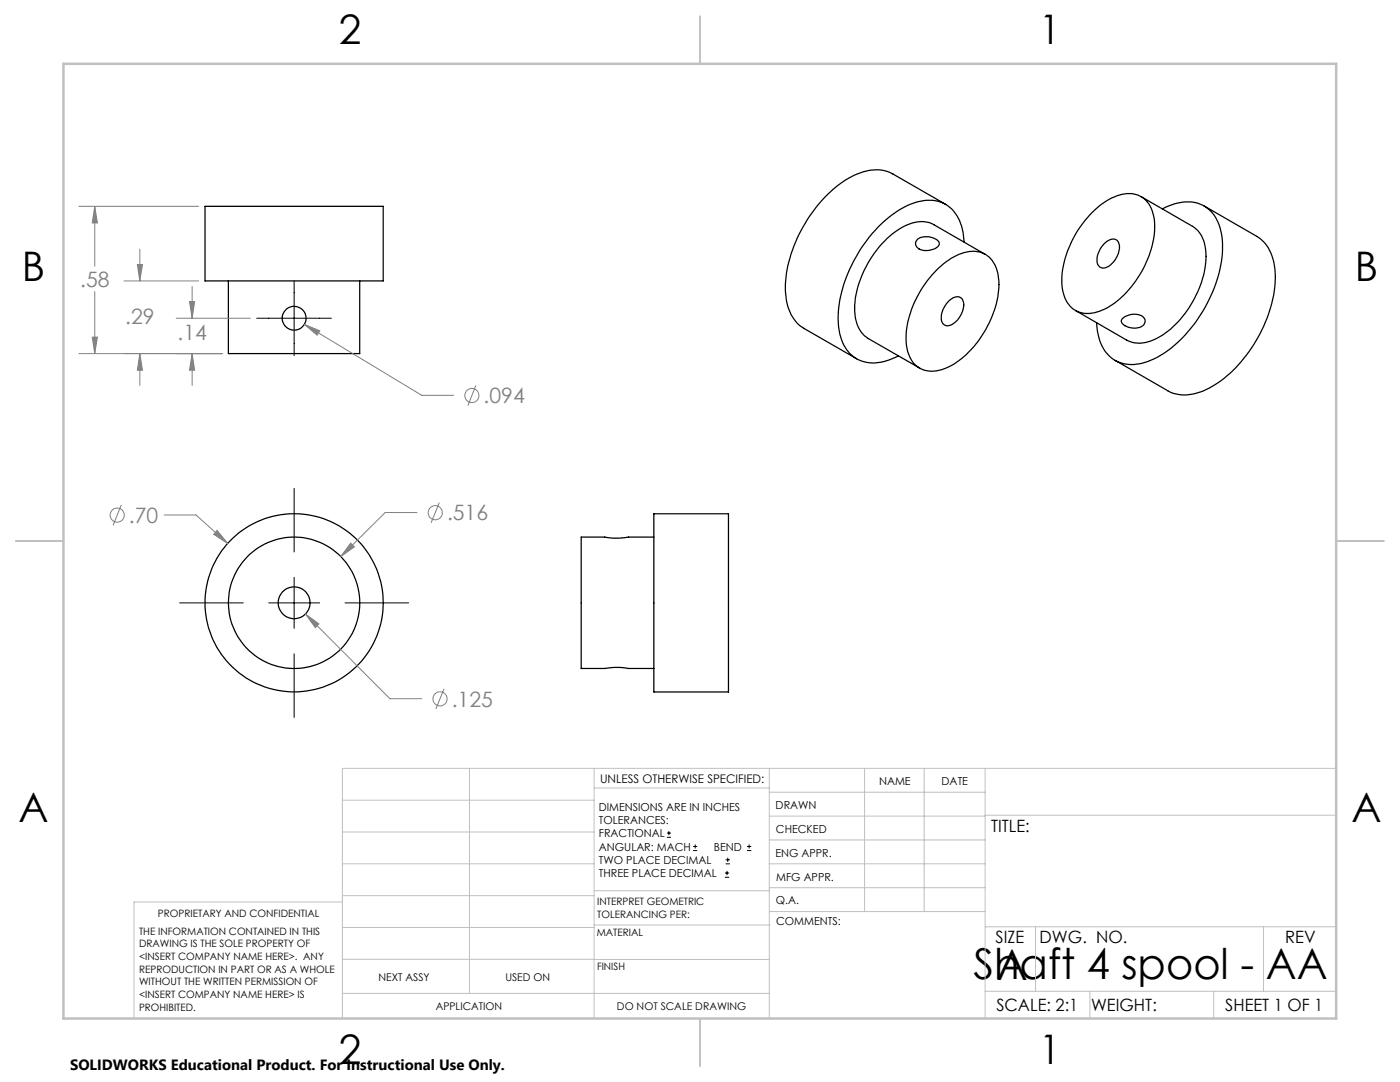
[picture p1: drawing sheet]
<svg xmlns="http://www.w3.org/2000/svg" width="279mm" height="216mm" viewBox="0 0 279 216" stroke-linecap="round" stroke-linejoin="round" font-family="sans-serif">
<g fill="none" stroke="#000" stroke-width=".25">
<path d="M227.7 39.2l10.3 6a6.1 6.1 0 0 1 2.7 5.4 20.2 20.2 0 0 1-9.5 16.7 6.3 6.3 0 0 1-6.3 .6l-10.3-6M40.9 41.2h35.6v14.9h-35.6zM45.6 56.1v14.5h26.2v-14.5M183.2 47.7a3.5 3.5 0 0 1 4.2 .5 1.15 1.15 0 0 1-1 1.5 3 3 0 0 1-3.5-.5l-.2-.8zM186.8 54a10.8 10.8 0 0 1 7.9-3.8 5.1 5.1 0 0 1 4.5 4.9 18.2 18.2 0 0 1-3.6 12.5 14.6 14.6 0 0 1-8.8 6.4 5 5 0 0 1-5.8-4.3 17.7 17.7 0 0 1 3.6-13zM188.7 40.8l-10.5-6.1a7.7 7.7 0 0 0-7.1 0 24.5 24.5 0 0 0-11.3 11.4 22.6 22.6 0 0 0-2.8 13.9 7.9 7.9 0 0 0 3.4 5.5l10.6 6.1M192.4 48.3a8.6 8.6 0 0 0-3.9-7.6 8.6 8.6 0 0 0-8.1 .6 27.1 27.1 0 0 0-12 15.5 18 18 0 0 0-.4 11 6.6 6.6 0 0 0 8.3 4.4l3-1.2M196.6 50.8l-10.2-6a6.4 6.4 0 0 0-6.3 .5 20.3 20.3 0 0 0-9.5 16.8 6.4 6.4 0 0 0 2.7 5.5l10.3 5.8M217.9 42.4a10.8 10.8 0 0 1 7.9-3.8 5.2 5.2 0 0 1 4.5 4.9 18.6 18.6 0 0 1-4.1 13.1 13.5 13.5 0 0 1-8.7 5.9 4.9 4.9 0 0 1-5.4-4.4 17.8 17.8 0 0 1 3.6-13zM220.4 48.6a1.75 1.75 0 0 1 2.8-.3 4.3 4.3 0 0 1-1.8 4.7 1.43 1.43 0 0 1-1.6 .4 1.43 1.43 0 0 1-.9-1.5 5.2 5.2 0 0 1 1.5-3.3zM232 41.7a8.5 8.5 0 0 1 8.5-.5 9 9 0 0 1 3.5 8 28.1 28.1 0 0 1-9.1 19.2 14.3 14.3 0 0 1-9.2 4.3 6.7 6.7 0 0 1-6.5-5.7l-.3-2.6M240.3 41.1l10.5 6.1a8.6 8.6 0 0 1 3.7 7.4 27.1 27.1 0 0 1-7.3 18.2 17.8 17.8 0 0 1-9.4 5.9 7.1 7.1 0 0 1-4.8-.7l-10.5-6.1"/>
<path d="M189.3 60.1a2 2 0 0 1 2.5-.6 2.92 2.92 0 0 1-.1 3.5 3.2 3.2 0 0 1-3 1.9 2.02 2.02 0 0 1-.6-2.7l.4-1zM223.9 63.7a3.4 3.4 0 0 1 4.3-.3 1.3 1.3 0 0 1 .1 1.4 1.3 1.3 0 0 1-1.3 .6 3 3 0 0 1-3.2-1.3zM130.5 102.5h14.9v35.6h-14.9zM130.5 107.2h-5.1a13.5 13.5 0 0 1-4.7 0h-4.7v26.2h4.7a13.3 13.3 0 0 1 4.7 0h5.1"/>
<circle cx="58.7" cy="63.5" r="2.39"/>
<circle cx="58.7" cy="120.3" r="13.1"/>
<circle cx="58.7" cy="120.3" r="3.2"/>
<circle cx="58.7" cy="120.3" r="17.8"/>
</g>
<g fill="none" stroke="#808080" stroke-width=".2">
<path d="M15.7 41.2h24M18.9 41.2l.5 3.3h-1zM18.9 41.2v11.9M18.9 58.2v12.4M24.7 56.1h15M27.4 52.8h1l-.5 3.3zM27.9 49.7v6.4M38.3 57.2v6.3M15.7 70.6h28.6M18.4 67.3h1l-.5 3.3zM27.9 70.6l.5 3.3h-1zM27.9 70.6v6.3"/>
<path d="M35.2 63.5h14.8M37.8 60.2h1l-.5 3.3zM38.3 70.6l.5 3.3h-1zM38.3 70.6v6.3M60.7 64.7l3.1 1.3-.5 .9zM60.7 64.7l23.5 14.2h6.3M95 76.9l-1.6 4M24.2 100.8l-1.6 4M32.8 102.8h6.3l6.3 5.6M43.3 105.8l2.1 2.6-2.7-1.8zM70 108.4l.7 .7-2.7 2zM83.2 102.3h-6.3l-8.9 8.8"/>
<path d="M87.7 100.3l-1.7 4M61 122.5l2.6 2-.7 .7zM61 122.5l16.8 16.9h6.4M88.6 137.4l-1.6 4.1"/>
<circle cx="94.2" cy="78.9" r="1.4"/>
<circle cx="23.4" cy="102.8" r="1.41"/>
<circle cx="86.9" cy="102.3" r="1.4"/>
<circle cx="87.8" cy="139.4" r="1.41"/>
</g>
<g fill="none" stroke="#000" stroke-width=".2">
<path d="M58.7 56.1v14.9M51.2 63.5h14.9M58.7 97.4v12.7M58.7 115.2v10.2M35.8 120.3h12.7M53.6 120.3h10.2M58.7 130.5v12.7M68.9 120.3h12.7M133.1 167.1h.8M133.1 166.2h.8M133.5 165.8v.9M138.3 169.7h.8"/>
<path d="M138.3 168.9h.8M138.7 168.5v.8M144.7 175h.8M144.7 174.2h.8M144.8 172.4h.9M144.8 171.6h.9M145.1 173.8v.8M145.2 171.1v.9M149.1 169.7h.8M149.1 168.9h.8M149.5 168.5v.8"/>
</g>
<g fill="none" stroke="#c0c0c0" stroke-width=".2">
<path d="M68.3 159.7h50.3M93.7 153.3v44.9M118.6 153.3v49.9M118.6 157.2h34.9M153.5 153.3v49.9M153.5 158.1h43.1M172.5 153.3v28.6M184.4 153.3v28.6M196.6 153.3v49.9M266.7 153.3h-198.4v49.9M68.3 178.7h50.3M68.3 172.4h50.3"/>
<path d="M68.3 166h50.3M68.3 180h-41.6v23.2M118.6 177.7h35M153.5 167.6h43.1M153.5 162.8h43.1M153.5 172.4h43.1M153.5 177.1h43.1M196.6 162.7h70.1M68.3 198.2h85.2M68.3 191.4l85.2 .1M68.3 185.1h50.3M118.6 184.6h35"/>
<path d="M153.6 181.9h43M196.6 197.8h70.1M196.6 184.9h70.1M206.7 184.9v12.9M217.5 197.8v5.4M242.2 197.8v5.4M252.2 184.9v12.9"/>
</g>
<path d="M139.7 3.2v9.5M3.1 107.9h9.6M266.7 107.9h9.5M139.7 203.2v9.6" fill="none" stroke="#c0c0c0" stroke-width=".25"/>
<path d="M12.7 12.7h254v190.5h-254z" fill="none" stroke="#c0c0c0" stroke-width=".5"/>
<path d="M61 122.5l1.9 2.7 .7-.7zM70 108.4l-2 2.7 2.7-2zM43.3 105.8l-.6 .8 2.7 1.8zM38.3 70.6l.5 3.3h-1zM37.8 60.2h1l-.5 3.3zM27.9 70.6l.5 3.3h-1zM27.4 52.8h1l-.5 3.3zM18.9 41.2l.5 3.3h-1zM18.4 67.3h1l-.5 3.3zM60.7 64.7l2.6 2.2 .5-.9z" fill="#808080"/>
<g font-size="8.5">
<text x="194.3" y="195.4">Shaft 4 spool - AA</text>
<text x="198.9" y="195.5">A</text>
</g>
<g font-size="8.1">
<text x="67.6" y="8.9">2</text>
<text x="207.3" y="8.9">1</text>
<text x="4.4" y="56.1">B</text>
<text x="270.4" y="56.1">B</text>
<text x="3.7" y="164.1">A</text>
<text x="269.7" y="164.1">A</text>
<text x="67.6" y="212.4">2</text>
<text x="207.3" y="212.4">1</text>
</g>
<g font-size="4.2" fill="#808080">
<text x="16" y="57.2">.58</text>
<text x="25" y="64.6">.29</text>
<text x="35.4" y="67.9">.14</text>
<text x="96.5" y="80.5">.094</text>
<text x="25.7" y="104.3">.70</text>
<text x="89.2" y="103.8">.516</text>
<text x="90.2" y="141">.125</text>
</g>
<g font-size="3.4">
<text x="197.8" y="166">TITLE:</text>
<text x="198.7" y="188.1">SIZE</text>
<text x="207.5" y="188.1">DWG. NO.</text>
<text x="256.5" y="188.2">REV</text>
<text x="198.8" y="201.7">SCALE: 2:1</text>
<text x="217.7" y="201.8">WEIGHT:</text>
<text x="244.5" y="201.7">SHEET 1 OF 1</text>
</g>
<text font-size="3" x="14" y="213.5">SOLIDWORKS Educational Product. For Instructional Use Only.</text>
<text font-size="2.4" x="119.8" y="156.2">UNLESS OTHERWISE SPECIFIED:</text>
<g font-size="2.2">
<text x="119.5" y="161.8">DIMENSIONS ARE IN INCHES</text>
<text x="154.8" y="161.4">DRAWN</text>
<text x="175.4" y="156.6">NAME</text>
<text x="187.9" y="156.7">DATE</text>
<text x="119.5" y="164.4">TOLERANCES:</text>
<text x="119.5" y="167.1">FRACTIONAL</text>
<text x="154.9" y="166.3">CHECKED</text>
<text x="119.5" y="169.7">ANGULAR: MACH</text>
<text x="119.5" y="172.4">TWO PLACE DECIMAL</text>
<text x="142.5" y="169.7">BEND</text>
<text x="154.8" y="170.9">ENG APPR.</text>
<text x="119.5" y="175">THREE PLACE DECIMAL</text>
<text x="154.9" y="175.7">MFG APPR.</text>
<text x="154.9" y="180.4">Q.A.</text>
<text x="154.9" y="184.6">COMMENTS:</text>
</g>
<g font-size="2.1">
<text x="75.5" y="195.7">NEXT ASSY</text>
<text x="100.9" y="195.7">USED ON</text>
<text x="86.9" y="201.5">APPLICATION</text>
<text x="123.1" y="201.6">DO NOT SCALE DRAWING</text>
</g>
<g font-size="2">
<text x="31.5" y="182.9">PROPRIETARY AND CONFIDENTIAL</text>
<text x="119.2" y="180.6">INTERPRET GEOMETRIC</text>
<text x="119.2" y="183.1">TOLERANCING PER:</text>
<text x="27.8" y="186.5">THE INFORMATION CONTAINED IN THIS</text>
<text x="27.8" y="189">DRAWING IS THE SOLE PROPERTY OF</text>
<text x="27.8" y="191.6">&lt;INSERT COMPANY NAME HERE&gt;. ANY</text>
<text x="119.1" y="186.7">MATERIAL</text>
<text x="27.8" y="194.1">REPRODUCTION IN PART OR AS A WHOLE</text>
<text x="27.8" y="196.6">WITHOUT THE WRITTEN PERMISSION OF</text>
<text x="119.1" y="193.5">FINISH</text>
<text x="27.8" y="199.1">&lt;INSERT COMPANY NAME HERE&gt; IS</text>
<text x="27.8" y="201.7">PROHIBITED.</text>
</g>
</svg>
